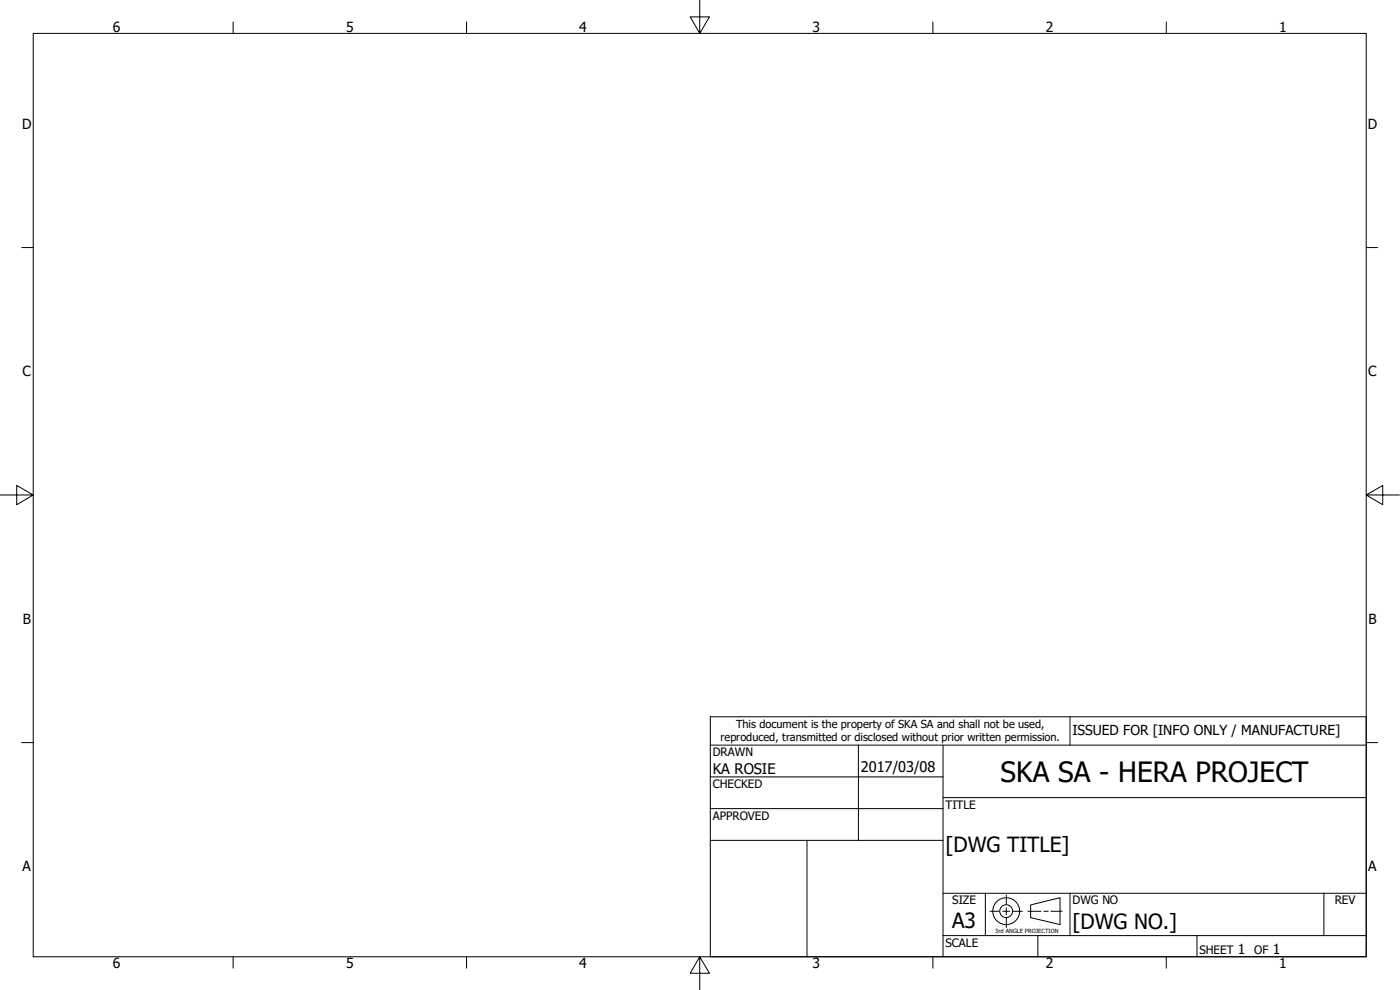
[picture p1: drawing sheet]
<svg xmlns="http://www.w3.org/2000/svg" width="420mm" height="297mm" viewBox="0 0 420 297" stroke-linecap="round" stroke-linejoin="round" font-family="sans-serif">
<!-- layer: Title (ANSI) -->
<g fill="none" stroke="#000" stroke-width=".3">
<path d="M213.2 215.1h196.8v72h-196.8zM321.1 215.1v8.5M213.2 233.1h69.8M213.2 223.6h196.8M257.6 223.6v28.5M283 239.3h127M283 223.6v63.5M213.2 242.6h69.8M213.2 252.1h69.8M242.2 252.1v35M283 268h127M295.7 268v12.7"/>
<path d="M321.1 268v12.7M397.3 268v12.7M283 280.7h127M311.5 280.7v6.4M359.2 280.7v6.4"/>
</g>
<!-- layer: Border (ANSI) -->
<g fill="none" stroke="#000" stroke-width=".3">
<path d="M10 10h400v277.1h-400zM70 6.6v3.4M140 6.6v3.4M210 0v10l-2.9-4.9h5.8l-2.9 4.9M280 6.6v3.4M350 6.6v3.4M6.5 74.3h3.5M410 74.3h3.4M0 148.5h10l-5-2.8v5.7l5-2.9M410 148.5l5 2.9v-5.7l-5 2.8h10M6.5 222.8h3.5M410 222.8h3.4"/>
<path d="M70 287.1v3.4M140 287.1v3.4M210 287.1l2.9 4.9h-5.8l2.9-4.9v9.9M280 287.1v3.4M350 287.1v3.4"/>
</g>
<!-- layer: Sketch Geometry (ANSI) -->
<g fill="none" stroke="#000" stroke-width=".3">
<path d="M297.1 273.4h2.7M300.9 273.4h2.1M302 268.5v2.8M302 272.3v2.2M302 275.5v2.8M304.1 273.4h2.7M308.5 273.4h3.9M309.3 271.5l8.8-2.1v8l-8.8-2.1zM313.3 273.4h1.3M315.4 273.4h3.4"/>
<circle cx="302" cy="273.4" r="4"/>
<circle cx="302" cy="273.4" r="1.94"/>
</g>
<text font-size="8.4" x="300.3" y="234.5">SKA SA - HERA PROJECT</text>
<g font-size="6.3">
<text x="283.8" y="255.6">[DWG TITLE]</text>
<text x="285.8" y="278.6">A3</text>
<text x="321.9" y="278.8">[DWG NO.]</text>
</g>
<g font-size="4.4">
<text x="213.9" y="232.2">KA ROSIE</text>
<text x="258.4" y="231.6">2017/03/08</text>
</g>
<g font-size="4.2">
<text x="33.8" y="9.6">6</text>
<text x="103.9" y="9.6">5</text>
<text x="173.9" y="9.6">4</text>
<text x="243.8" y="9.6">3</text>
<text x="313.9" y="9.6">2</text>
<text x="383.9" y="9.6">1</text>
<text x="6.7" y="38.7">D</text>
<text x="410.5" y="38.7">D</text>
<text x="6.8" y="113">C</text>
<text x="410.7" y="113">C</text>
<text x="6.9" y="187.2">B</text>
<text x="410.7" y="187.2">B</text>
<text x="6.8" y="261.4">A</text>
<text x="410.7" y="261.4">A</text>
<text x="371.5" y="286.2">1</text>
<text x="382" y="286.2">1</text>
<text x="33.8" y="290.5">6</text>
<text x="103.9" y="290.5">5</text>
<text x="173.9" y="290.5">4</text>
<text x="243.8" y="290.5">3</text>
<text x="313.9" y="290.5">2</text>
<text x="383.9" y="290.5">1</text>
</g>
<text font-size="4.1" x="321.9" y="220.6">ISSUED FOR [INFO ONLY / MANUFACTURE]</text>
<g font-size="3.5">
<text x="213.9" y="226.9">DRAWN</text>
<text x="213.9" y="236.4">CHECKED</text>
<text x="213.9" y="245.9">APPROVED</text>
<text x="283.8" y="242.6">TITLE</text>
<text x="285.8" y="271.3">SIZE</text>
<text x="321.9" y="271.3">DWG NO</text>
<text x="400.6" y="271.3">REV</text>
<text x="283.8" y="284">SCALE</text>
<text x="360" y="286.2">SHEET</text>
<text x="376.4" y="286.2">OF</text>
</g>
<g font-size="3.3">
<text x="220.9" y="218.4">This document is the property of SKA SA and shall not be used,</text>
<text x="216.3" y="222.4">reproduced, transmitted or disclosed without prior written permission.</text>
</g>
<text font-size="1.7" x="298.7" y="279.8">3rd ANGLE PROJECTION</text>
</svg>
